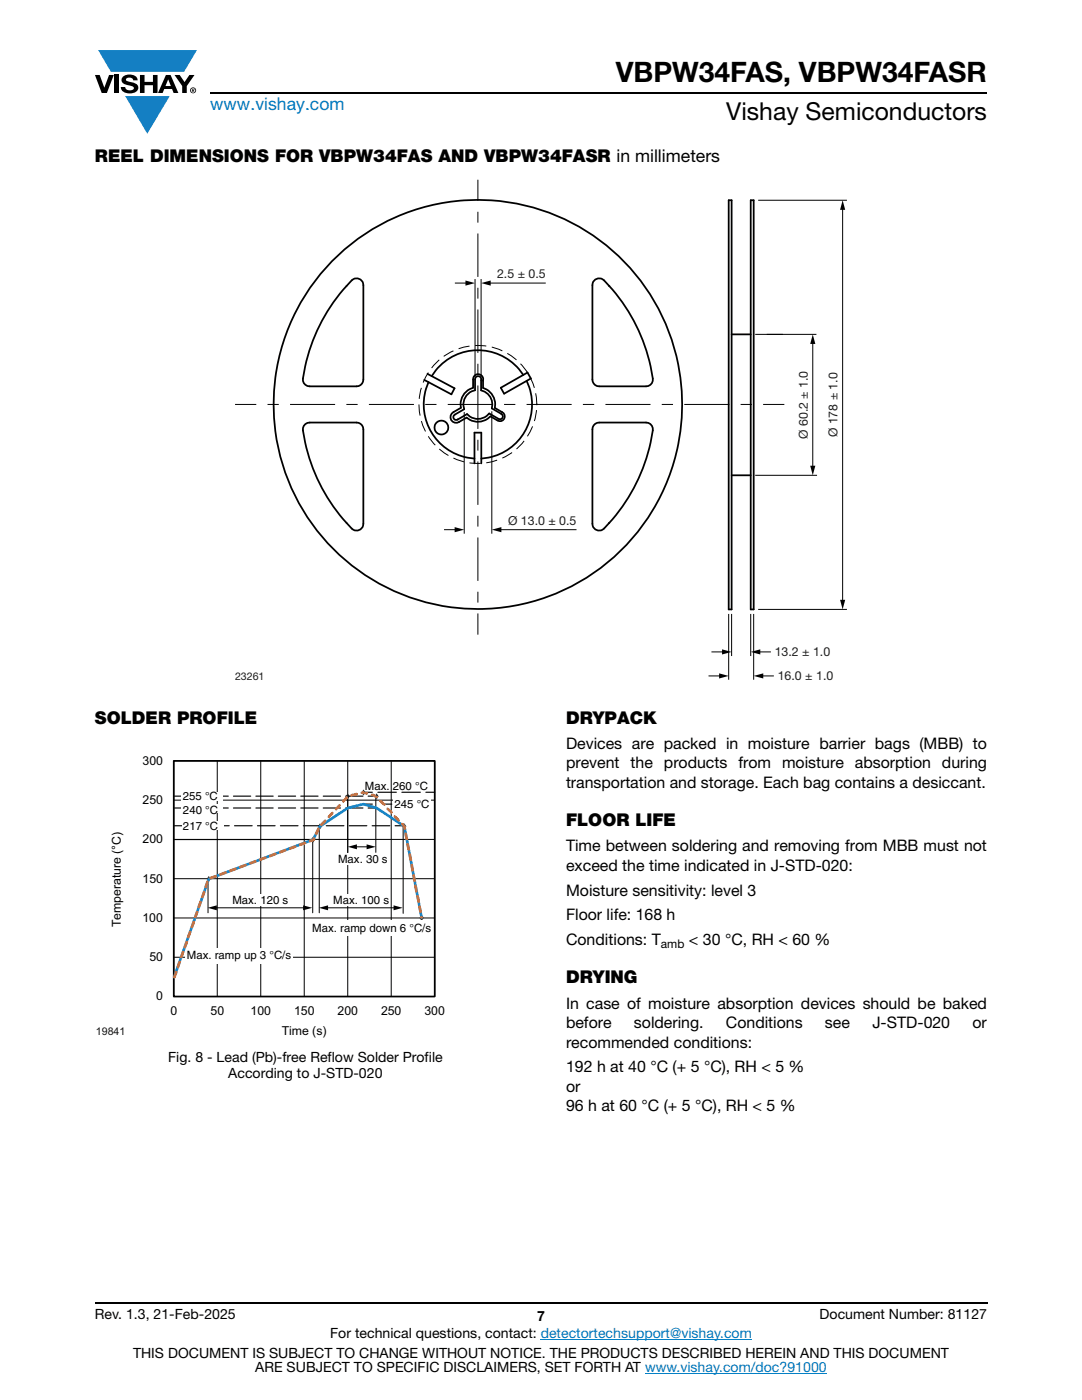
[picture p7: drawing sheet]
<svg xmlns="http://www.w3.org/2000/svg" width="216mm" height="279mm" viewBox="0 0 216 279" stroke-linecap="round" stroke-linejoin="round" font-family="sans-serif">
<g fill="#147fc3">
<path d="M19.6 10h19.7l-2.6 4.3h-1.1h-13.5z"/>
<path d="M25 19.2h8.9l-4.5 7.5z"/>
</g>
<g fill="#000">
<path d="M18.9 15h1l.9 2.5 1-2.5h.9l-1.4 3.6h-1zM22.9 15h.9v3.6h-.9zM24.6 15.3a2.1 2.1 0 0 1 2.8 .3l.1 .4h-.9a.79 .79 0 0 0-.7-.5 .79 .79 0 0 0-.8 .4l.3 .3 1 .2a1.08 1.08 0 0 1 1.2 1 1.08 1.08 0 0 1-1.1 1.2 1.73 1.73 0 0 1-2.4-1.2h.9a.96 .96 0 0 0 .8 .6 .96 .96 0 0 0 .9-.4 1.31 1.31 0 0 0-1.2-.6 1.03 1.03 0 0 1-1.1-.6 1.03 1.03 0 0 1 .2-1.1zM27.9 15h.9v1.3h1.7v-1.3h.9v3.6h-.9v-1.6h-1.7v1.6h-.9zM34.8 15h1.1l.9 1.4 1-1.4h1l-1.5 2.2v1.4h-.9v-1.4zM92.9 56l1.9 .5-1.9 .5zM96 56.5l1.9-.5v1zM168.1 40l.6 1.9h-1.1zM162.2 66.7l.5 1.9h-1zM161.7 92.9h1l-.5 2zM90.7 105.2l1.9 .5-1.9 .5zM98.1 105.7l1.9-.5v1z"/>
<path d="M167.6 119.7h1.1l-.6 1.9zM143.5 134.4l1.9 .5-1.9 .5zM144.1 129.6l1.9 .5-1.9 .5zM149.8 130.1l1.9-.5v1zM150.4 134.9l1.9-.5v1z"/>
<path d="M33.6 15.9l.5 1.3h-1.1zM33.1 15l-1.6 3.6h1l.3-.8h1.5l.3 .8h1l-1.6-3.6z"/>
<path d="M38.4 17.8h.2v.2h-.2zM38.3 17.7v.7h.1v-.3l.4 .3-.2-.3 .2-.2-.1-.2z"/>
<path d="M38.1 18a.46 .46 0 0 1 .9 0 .46 .46 0 0 1-.9 0zM37.9 18a.6 .6 0 0 0 1.2 0 .6 .6 0 0 0-1.2 0z"/>
</g>
<path d="M42 18.6h155M18.9 260h178.1" fill="none" stroke="#000" stroke-width=".36"/>
<path d="M107.9 267.3h42.1M128.7 274h36.3" fill="none" stroke="#007ec4" stroke-width=".2"/>
<g fill="none" stroke="#000" stroke-width=".35">
<path d="M145.4 40h.6v81.6h-.6zM149.8 40h.6v81.6h-.6zM69.1 57.1h.1M70.2 56a1.36 1.36 0 0 1 1.5-.3 1.36 1.36 0 0 1 .8 1.2v18.8a1.36 1.36 0 0 1-1.4 1.4h-9.3a1.36 1.36 0 0 1-1.4-1.5 35.3 35.3 0 0 1 9.8-19.6zM118.5 56.1a1.38 1.38 0 0 1 2-.1 34.6 34.6 0 0 1 9.8 20 1.36 1.36 0 0 1-1.4 1.1h-9.3a1.34 1.34 0 0 1-1.4-1.4v-18.8zM121.6 57.1h.1M85.3 74.6l5.4 2.9-.6 1.2-5.4-2.9M85.5 76.3a10.8 10.8 0 0 0 9.2 15.2M95 75.2a.62 .62 0 0 1 .8 0 .62 .62 0 0 1 .2 .7v2a2.89 2.89 0 0 1 2.1 3.6l1.9 1.1a.57 .57 0 0 1 .3 .8 .57 .57 0 0 1-.8 .2l-1.9-1.1a2.88 2.88 0 0 1-4.4 .1l-1.9 1.1a.57 .57 0 0 1-.8-.2 .57 .57 0 0 1 .3-.8l1.8-1a2.88 2.88 0 0 1 2.2-3.8v-2.2zM96.4 76a1.01 1.01 0 0 0-.9-1.3 1.01 1.01 0 0 0-1.1 1v1.7a3.5 3.5 0 0 0-2.4 4l-1.5 .9a1.14 1.14 0 0 0-.5 1.5 1.14 1.14 0 0 0 1.6 .4M96.4 75.9v1.5a3.5 3.5 0 0 1 2.3 4l1.5 .9M99.9 77.4l5.4-3.1 .6 1.2-5.3 3.1z"/>
<path d="M104.4 74.8a10.8 10.8 0 0 0-18.3 .3M105.1 76a10.8 10.8 0 0 1-9.1 15.5M146 66.7h3.8M60.9 84.6l.9-.3h9.3a1.36 1.36 0 0 1 1.4 1.4v18.8a1.36 1.36 0 0 1-.8 1.3 1.36 1.36 0 0 1-1.5-.3 34.6 34.6 0 0 1-9.7-20.1zM91.3 83.7h.1M94.7 92.5v-6.2h1.3v6.2M99.3 83.9l-1.4-.8a3.4 3.4 0 0 1-4.8 .2l-1.5 .9M100.2 82.2a.95 .95 0 0 1 .4 1.4 .95 .95 0 0 1-1.4 .3M107.1 80.7h.1M118.8 84.6l.8-.3h9.3a1.35 1.35 0 0 1 1.4 1.6 34.8 34.8 0 0 1-10.1 19.8 1.35 1.35 0 0 1-2-1.2v-18.8l.1-.4zM146 94.9h3.8M69.1 104.3h.1"/>
<path d="M121.6 104.3h.1"/>
<circle cx="88.1" cy="85.3" r="1.38"/>
<circle cx="95.3" cy="80.7" r="40.8"/>
</g>
<g fill="none" stroke="#000" stroke-width=".2">
<path d="M95.4 35.9v4.2M151.3 40h17.7M90.8 56.5h2.4M94.8 55.7v19.5M96 55.7v19.6M97.6 56.5h11.3M168.1 41.5v78.6M84.1 77.4l-.4 2.2M85.5 74.4l-1.1 1.9M87.7 71.8l-1.6 1.6M90.5 70l-2 1.1M93.7 69.1l-2.2 .5"/>
<path d="M94.8 69l2.2 .1M98.1 69.3l2.1 .7M101.2 70.5l1.9 1.3M103.9 72.6l1.3 1.8M105.8 75.3l.8 2.1M106.9 78.5l.2 2.2M150.7 66.7h12.2M162.2 68.3v25M46.9 80.7h4.2M83.6 80.7l.2 2.2M84.1 84l.8 2.1M85.5 87.1l1.4 1.7"/>
<path d="M87.7 89.6l1.8 1.3M90.5 91.4l2.1 .8M92.6 82.2v24.3M93.7 92.4l2.2 .1M98.1 82.1v24.4M99.2 91.8l-2.2 .6M102.2 90.3l-2 1.1M104.6 88l-1.5 1.6M106.3 85.1l-1.1 2M107 81.8l-.4 2.2M150.7 94.9h12.3M152.3 80.7h4.2"/>
<path d="M88.6 105.7h2.5M99.7 105.7h15.3M95.4 122.4v4.3M141.4 134.9h2.4M142 130.1h2.4M145.4 122.5v13.2M146 122.5v8.4M149.8 122.5v8.4M150.4 122.5v13.2M151.3 121.6h17.7M151.4 130.1h2.4M152 134.9h2.4"/>
<path d="M34.7 151.8h52v47.1h-52zM34.7 159.7h52M43.4 151.8v47.1M52 151.8v47.1M60.7 151.8v47.1M69.4 151.8v47.1M78.1 151.8v47.1M34.7 167.5h52M34.7 175.4h52M34.7 183.2h52M34.7 191h52"/>
</g>
<path d="M95.4 42.3v3.2M53.4 80.7h3.4" fill="none" stroke="#000" stroke-width=".2" stroke-dasharray="2.2 2.2" stroke-linecap="butt"/>
<path d="M57.9 80.7h93.3" fill="none" stroke="#000" stroke-width=".2" stroke-dasharray="9 2.2 2.2 2.2" stroke-linecap="butt"/>
<path d="M95.4 46.6v74.7" fill="none" stroke="#000" stroke-width=".2" stroke-dasharray="8.7 2.2 2.2 2.2" stroke-linecap="butt"/>
<path d="M34.7 151.8h52v47.1h-52z" fill="none" stroke="#000" stroke-width=".34"/>
<path d="M41.7 175.1l.2 .3-.2 .4-.3-.4z" fill="#292d2f"/>
<path d="M41.9 175.4l-.2-.3-.3 .3 .3 .4" fill="none" stroke="#292d2f" stroke-width=".3"/>
<path d="M62.5 167.2l.2 .4-.2 .3-.3-.3z" fill-rule="evenodd" fill="#292d2f"/>
<path d="M62.5 167.2l.2 .4-.2 .3-.3-.3z" fill="none" stroke="#292d2f" stroke-width=".3"/>
<path d="M63.9 164.6l.2 .3-.2 .3-.3-.3z" fill-rule="evenodd" fill="#292d2f"/>
<path d="M63.9 164.6l.2 .3-.2 .3-.3-.3z" fill="none" stroke="#292d2f" stroke-width=".3"/>
<path d="M69.4 158.6l.2 .3-.2 .4-.2-.4z" fill-rule="evenodd" fill="#292d2f"/>
<path d="M69.4 158.6l.2 .3-.2 .4-.2-.4z" fill="none" stroke="#292d2f" stroke-width=".3"/>
<path d="M72.5 157.8l.3 .4-.3 .3-.2-.3z" fill-rule="evenodd" fill="#292d2f"/>
<path d="M72.5 157.8l.3 .4-.3 .3-.2-.3z" fill="none" stroke="#292d2f" stroke-width=".3"/>
<path d="M75.1 158.6l.3 .3-.3 .4-.2-.4z" fill-rule="evenodd" fill="#292d2f"/>
<path d="M75.1 158.6l.3 .3-.3 .4-.2-.4z" fill="none" stroke="#292d2f" stroke-width=".3"/>
<path d="M80.7 164.6l.2 .3-.2 .3-.3-.3z" fill-rule="evenodd" fill="#292d2f"/>
<path d="M80.7 164.6l.2 .3-.2 .3-.3-.3z" fill="none" stroke="#292d2f" stroke-width=".3"/>
<path d="M84.1 182.8l.3 .4-.3 .3-.2-.3z" fill-rule="evenodd" fill="#292d2f"/>
<path d="M84.1 182.8l.3 .4-.3 .3-.2-.3z" fill="none" stroke="#292d2f" stroke-width=".35"/>
<path d="M34.8 167.6h27.7" fill="none" stroke="#000001" stroke-width=".2"/>
<path d="M34.8 161.3h1.8M72.5 160.5h1.8M73.5 161.3h1.7M76.4 160.5h1.8" fill="none" stroke="#000001" stroke-width=".23"/>
<path d="M72.4 161.3h-35.3" fill="none" stroke="#000001" stroke-width=".23" stroke-dasharray="3.4 1"/>
<path d="M36.3 160.5h8.2v1.7h-8.2z" fill="#fff"/>
<path d="M34.8 164.8h1.8M78.8 164.8h1.8" fill="none" stroke="#000001" stroke-width=".23"/>
<path d="M77.8 164.8h-40.7" fill="none" stroke="#000001" stroke-width=".23" stroke-dasharray="3.5 1.1"/>
<path d="M36.3 163.8h8.3v1.8h-8.3z" fill="#fff"/>
<path d="M70.9 169h2.6" fill="none" stroke="#000001" stroke-width=".2"/>
<g fill="#000001">
<path d="M69.4 169l1.8-.5v1z"/>
<path d="M73.2 168.5l1.8 .5-1.8 .5z"/>
</g>
<path d="M34.8 158.9h1.8M72.5 158.1h1.8M73.5 158.9h1.7M85 158.1h1.7" fill="none" stroke="#000001" stroke-width=".23"/>
<path d="M72.4 158.9h-35.3" fill="none" stroke="#000001" stroke-width=".23" stroke-dasharray="3.4 1"/>
<path d="M75.4 158.1h9" fill="none" stroke="#000001" stroke-width=".23" stroke-dasharray="3.7 1.1"/>
<g fill="#fff">
<path d="M36.3 158h8.2v1.8h-8.2z"/>
<path d="M78.4 159.3h7.6v2.3h-7.6z"/>
</g>
<path d="M41.5 175.3v6.9M62.4 167.5v14.7M42.9 181.2h17.9" fill="none" stroke="#000001" stroke-width=".2"/>
<g fill="#000001">
<path d="M41.4 181.2l1.9-.5v1z"/>
<path d="M60.5 180.7l1.8 .5-1.8 .5z"/>
</g>
<path d="M63.7 164.9v17.3M80.4 164.8v17.5M65.1 181.2h13.8" fill="none" stroke="#000001" stroke-width=".2"/>
<g fill="#000001">
<path d="M63.6 181.2l1.9-.5v1z"/>
<path d="M78.5 180.7l1.9 .5-1.9 .5z"/>
</g>
<path d="M69.4 158.9v11.2M75 159.2v10.9" fill="none" stroke="#000001" stroke-width=".2"/>
<g fill="#fff">
<path d="M67.2 170.4h10.2v2.2h-10.2z"/>
<path d="M66.3 178.5h11.5v2.3h-11.5z"/>
<path d="M46.2 178.5h11.5v2.3h-11.5z"/>
<path d="M62.1 183.8h24.1v3h-24.1z"/>
<path d="M37 189.2h21.4v3h-21.4z"/>
</g>
<path d="M84.1 183.2l-3.4-18.3-5.6-3.6-2.6-.8-3.1 .8-5.5 3.6-1.4 2.7-20.8 7.8-7 19.6" fill="none" stroke="#1782c5" stroke-width=".53"/>
<path d="M34.8 195l6.9-19.6 20.9-7.8 1.3-2.8 5.5-5.9 2.8-.7a7.3 7.3 0 0 1 2.9 .9l3.1 3.1 2.5 2.8 3.4 18.1" fill="none" stroke="#f37229" stroke-width=".53" stroke-dasharray="1.1 1.1"/>
<text font-size="5.6" x="122.9" y="16.4">VBPW34FAS, VBPW34FASR</text>
<text font-size="4.9" x="144.9" y="24">Vishay Semiconductors</text>
<text font-size="3.5" fill="#007ec4" x="42" y="21.9">www.vishay.com</text>
<g font-size="3.5">
<text x="18.9" y="32.3">REEL DIMENSIONS FOR VBPW34FAS AND VBPW34FASR in millimeters</text>
<text x="18.9" y="144.4">SOLDER PROFILE</text>
<text x="112.9" y="144.4">DRYPACK</text>
<text x="112.9" y="164.9">FLOOR LIFE</text>
<text x="112.9" y="196.3">DRYING</text>
</g>
<g font-size="3.2">
<text x="112.9" y="149.5">Devices are packed in moisture barrier bags (MBB) to</text>
<text x="112.9" y="153.4">prevent the products from moisture absorption during</text>
<text x="112.9" y="157.2">transportation and storage. Each bag contains a desiccant.</text>
<text x="112.9" y="169.9">Time between soldering and removing from MBB must not</text>
<text x="112.9" y="173.8">exceed the time indicated in J-STD-020:</text>
<text x="112.9" y="178.8">Moisture sensitivity: level 3</text>
<text x="112.9" y="183.7">Floor life: 168 h</text>
<text x="112.9" y="188.6">Conditions: T</text>
<text x="137.5" y="188.6">&lt; 30 °C, RH &lt; 60 %</text>
<text x="112.9" y="201.3">In case of moisture absorption devices should be baked</text>
<text x="112.9" y="205.2">before</text>
<text x="112.9" y="209.1">recommended conditions:</text>
<text x="126.5" y="205.2">soldering.</text>
<text x="144.9" y="205.2">Conditions</text>
<text x="164.6" y="205.2">see</text>
<text x="174.1" y="205.2">J-STD-020</text>
<text x="194.1" y="205.2">or</text>
<text x="112.9" y="214">192 h at 40 °C (+ 5 °C), RH &lt; 5 %</text>
<text x="112.9" y="217.9">or</text>
<text x="112.9" y="221.8">96 h at 60 °C (+ 5 °C), RH &lt; 5 %</text>
</g>
<g font-size="2.8">
<text x="33.5" y="211.9">Fig. 8 - Lead (Pb)-free Reflow Solder Profile</text>
<text x="45.6" y="215.1">According to J-STD-020</text>
<text x="18.9" y="263.3">Rev. 1.3, 21-Feb-2025</text>
<text x="107.2" y="263.6">7</text>
<text x="163.6" y="263.3">Document Number: 81127</text>
<text x="65.9" y="267.1">For technical questions, contact: detectortechsupport@vishay.com</text>
<text x="26.5" y="271">THIS DOCUMENT IS SUBJECT TO CHANGE WITHOUT NOTICE. THE PRODUCTS DESCRIBED HEREIN AND THIS DOCUMENT</text>
<text x="50.9" y="273.8">ARE SUBJECT TO SPECIFIC DISCLAIMERS, SET FORTH AT www.vishay.com/doc?91000</text>
</g>
<g font-size="2.5" fill="#201d1e">
<text x="99.2" y="55.5">2.5 ± 0.5</text>
<text x="161.2" y="87.6" transform="rotate(-90 161.2 87.6)">Ø 60.2 ± 1.0</text>
<text x="167.1" y="87.3" transform="rotate(-90 167.1 87.3)">Ø 178 ± 1.0</text>
<text x="101.4" y="104.7">Ø 13.0 ± 0.5</text>
<text x="154.6" y="130.9">13.2 ± 1.0</text>
<text x="155.2" y="135.7">16.0 ± 1.0</text>
</g>
<g font-size="2.5">
<text x="28.5" y="152.7">300</text>
<text x="28.5" y="160.5">250</text>
<text x="28.4" y="168.3">200</text>
<text x="28.4" y="176.2">150</text>
<text x="24.1" y="185" transform="rotate(-90 24.1 185)">Temperature (°C)</text>
<text x="28.4" y="184">100</text>
<text x="29.8" y="191.8">50</text>
<text x="31.2" y="199.7">0</text>
<text x="34" y="202.6">0</text>
<text x="42" y="202.6">50</text>
<text x="50" y="202.6">100</text>
<text x="58.7" y="202.6">150</text>
<text x="67.4" y="202.6">200</text>
<text x="76" y="202.6">250</text>
<text x="84.7" y="202.6">300</text>
<text x="56.2" y="206.5">Time (s)</text>
</g>
<text font-size="2.4" x="131.9" y="189.2">amb</text>
<g font-size="2.3" fill="#000001">
<text x="36.5" y="159.7">255 °C</text>
<text x="72.8" y="157.6">Max. 260 °C</text>
<text x="78.7" y="161.2">245 °C</text>
<text x="36.5" y="162.4">240 °C</text>
<text x="36.5" y="165.7">217 °C</text>
<text x="67.5" y="172.2">Max. 30 s</text>
<text x="46.4" y="180.5">Max. 120 s</text>
<text x="66.5" y="180.5">Max. 100 s</text>
<text x="37.3" y="191.4">Max. ramp up 3 °C/s</text>
<text x="62.3" y="186">Max. ramp down 6 °C/s</text>
</g>
<text font-size="2.1" fill="#1a1a18" x="46.9" y="135.7">23261</text>
<text font-size="2.1" fill="#101315" x="19.1" y="206.6">19841</text>
</svg>
